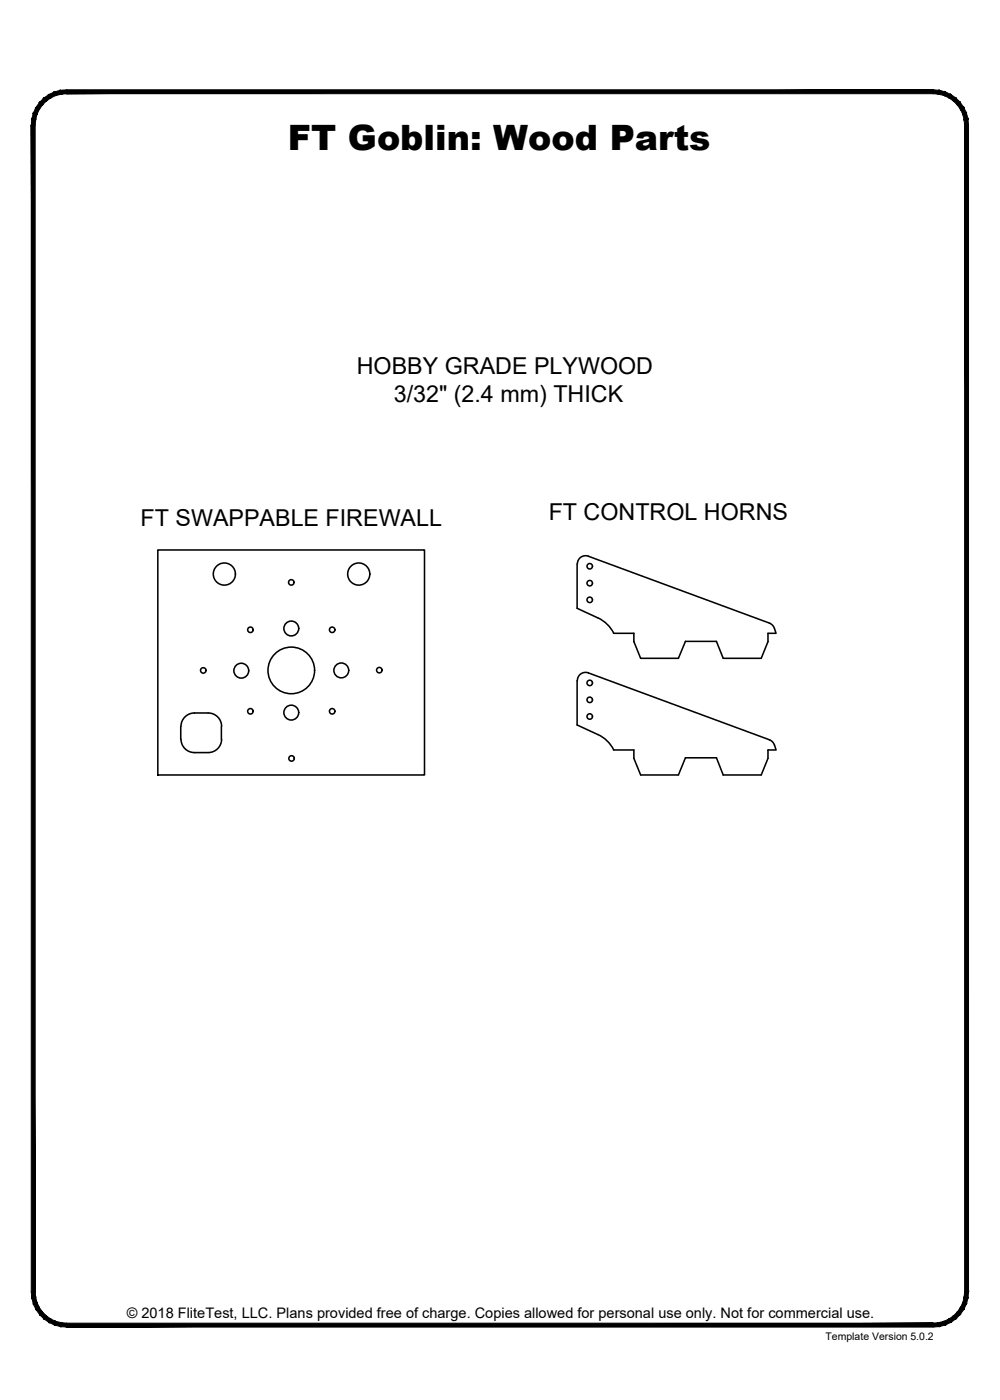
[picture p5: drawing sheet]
<svg xmlns="http://www.w3.org/2000/svg" width="190mm" height="267mm" viewBox="0 0 190 267" stroke-linecap="round" stroke-linejoin="round" font-family="sans-serif">
<!-- layer: 22 TILED -->
<g fill="#000" stroke="#000" stroke-width=".19">
<path d="M11.5 17.2l1.2-.1v.8zM11.5 17.2l.2 .7h1zM10.4 17.5l1.1-.3 .2 .7zM10.4 17.5l.2 .7 1.1-.3zM9.3 18l1.1-.5 .2 .7zM9.3 18l.4 .6 .9-.4zM8.3 18.7l1-.7 .4 .6zM8.3 18.7l.5 .5 .9-.6zM8.3 18.7l.5 .5-1.3 .3zM7.5 19.5l.6 .5 .7-.8zM7.5 19.5l.6 .5-1.3 .5zM6.8 20.5l.7 .3 .6-.8zM6.8 20.5l.7 .3-1.1 .7zM6.4 21.5l.6 .3 .5-1zM6.4 21.5l.6 .3-.9 .9zM6.1 22.7l.7 .1 .2-1zM6.1 22.7l.7 .1-.8 1.1zM6.8 22.8l-.8 1.1h.7z"/>
<path d="M12.7 17.9h165.1v-.8zM12.7 17.1h165.1l-165.1 .8z"/>
<path d="M6 23.9l.7 222.2v-222.2zM6 23.9l.7 222.2h-.7z"/>
<path d="M184.4 22.7l.1 1.2h-.7zM183.7 22.8l.1 1.1 .6-1.2zM184.1 21.5l.3 1.2-.7 .1zM183.4 21.8l.3 1 .4-1.3zM183.6 20.5l.5 1-.7 .3zM183 20.8l.4 1 .2-1.3zM182.9 19.5l.7 1-.6 .3zM182.4 20l.6 .8-.1-1.3zM182.1 18.7l.8 .8-.5 .5zM182.1 18.7l-.5 .5 .8 .8zM181.1 18l1 .7-.5 .5zM181.1 18l-.3 .6 .8 .6zM180.1 17.5l1 .5-.3 .6zM180.1 17.5l-.3 .7 1 .4zM178.9 17.2l1.2 .3-.3 .7zM178.9 17.2l-.1 .7 1 .3zM177.8 17.1l1.1 .1-.1 .7zM177.8 17.1v.8h1z"/>
<path d="M6 246.1h.7l-.6 1.2zM6.7 246.1l-.6 1.2 .7-.2zM6.1 247.3l.7-.2-.4 1.3zM6.8 247.1l-.4 1.3 .6-.3zM6.4 248.4l.6-.3-.2 1.3zM7 248.1l-.2 1.3 .7-.3zM6.8 249.4l.7-.3v1.3zM7.5 249.1v1.3l.6-.5zM7.5 250.4l.6-.5 .2 1.3zM8.1 249.9l.2 1.3 .5-.5zM8.8 250.7l.5 1.2-1-.7zM8.8 250.7l.5 1.2 .4-.6zM9.7 251.3l.7 1.1-1.1-.5zM9.7 251.3l.7 1.1 .2-.7zM10.6 251.7l.9 1-1.1-.3zM10.6 251.7l.9 1 .2-.7zM11.7 252l1 .8-1.2-.1zM11.7 252l1 .8v-.7z"/>
<path d="M12.7 252.1v.7l165.1-.7zM12.7 252.8l165.1-.7v.7z"/>
<path d="M177.8 252.1l1.1 .6-1.1 .1zM177.8 252.1l1.1 .6-.1-.7zM178.8 252l1.3 .4-1.2 .3zM178.8 252l1.3 .4-.3-.7zM179.8 251.7l1.3 .2-1 .5zM179.8 251.7l1.3 .2-.3-.6zM180.8 251.3l1.3-.1-1 .7zM180.8 251.3l1.3-.1-.5-.5zM181.6 250.7l1.3-.3-.8 .8zM181.6 250.7l1.3-.3-.5-.5zM182.4 249.9l1.2-.5-.7 1zM183 249.1l-.6 .8 1.2-.5zM183 249.1l1.1-.7-.5 1zM183.4 248.1l-.4 1 1.1-.7zM183.4 248.1l1-.8-.3 1.1zM183.7 247.1l-.3 1 1-.8zM184.5 246.1l-.1 1.2-.7-.2zM183.8 246.1l-.1 1 .8-1z"/>
<path d="M183.8 23.9v222.2h.7zM183.8 23.9h.7v222.2z"/>
</g>
<!-- layer: 01 CUT -->
<g fill="none" stroke="#000" stroke-width=".3">
<path d="M30.1 104.8h50.8v42.8h-50.8zM109.9 107.4v8.5l4 1.8 1.1 .6 1.3 1.3 .6 1M112.1 106l34.5 12.7a2.13 2.13 0 0 1 1.2 1.9h-1.5v1.6l-1.3 3.2h-7.2l-1.3-3.2h-5.9l-1.4 3.2h-7.2l-1.2-3.2v-1.6h-3.9M112.1 106a1.56 1.56 0 0 0-2.1 1.4M34.4 138.4v2.4M37 135.8h2.6M37 135.8a2.55 2.55 0 0 0-2.5 2.6M39.7 135.8a2.55 2.55 0 0 1 2.5 2.6M42.2 138.4v2.4M109.9 129.7v8.4l4 1.8 1.1 .7 1.3 1.2 .6 1M112.1 128.2l34.5 12.7a2.13 2.13 0 0 1 1.2 2h-1.5v1.6l-1.3 3.1h-7.2l-1.3-3.2h-5.9l-1.4 3.2h-7.2l-1.2-3.1v-1.6h-3.9M112.1 128.2a1.56 1.56 0 0 0-2.1 1.4"/>
<path d="M34.5 140.8a2.55 2.55 0 0 0 2.5 2.6M37 143.4h2.6M42.2 140.8a2.55 2.55 0 0 1-2.5 2.6"/>
<circle cx="42.7" cy="109.4" r="2.11"/>
<circle cx="47.7" cy="120" r=".52"/>
<circle cx="55.5" cy="119.7" r="1.41"/>
<circle cx="55.5" cy="110.9" r=".52"/>
<circle cx="63.3" cy="120" r=".52"/>
<circle cx="68.3" cy="109.4" r="2.11"/>
<circle cx="112.3" cy="114.3" r=".52"/>
<circle cx="112.3" cy="111.1" r=".52"/>
<circle cx="112.3" cy="107.9" r=".52"/>
<circle cx="38.7" cy="127.7" r=".52"/>
<circle cx="46" cy="127.8" r="1.41"/>
<circle cx="47.7" cy="135.5" r=".52"/>
<circle cx="55.5" cy="127.7" r="4.4"/>
<circle cx="55.5" cy="135.8" r="1.41"/>
<circle cx="63.3" cy="135.5" r=".52"/>
<circle cx="65" cy="127.7" r="1.41"/>
<circle cx="72.3" cy="127.7" r=".52"/>
<circle cx="112.3" cy="136.5" r=".52"/>
<circle cx="112.3" cy="130.1" r=".52"/>
<circle cx="112.3" cy="133.3" r=".52"/>
<circle cx="55.5" cy="144.5" r=".52"/>
</g>
<text font-size="6.7" x="54.8" y="28.7">FT Goblin: Wood Parts</text>
<g font-size="4.4">
<text x="68" y="71.3">HOBBY GRADE PLYWOOD</text>
<text x="75" y="76.6">3/32&quot; (2.4 mm) THICK</text>
<text x="26.8" y="100.2">FT SWAPPABLE FIREWALL</text>
<text x="104.5" y="99.1">FT CONTROL HORNS</text>
</g>
<text font-size="2.8" x="24.2" y="251.1">© 2018 FliteTest, LLC. Plans provided free of charge. Copies allowed for personal use only. Not for commercial use.</text>
<text font-size="2" x="157.3" y="255.3">Template Version 5.0.2</text>
</svg>
